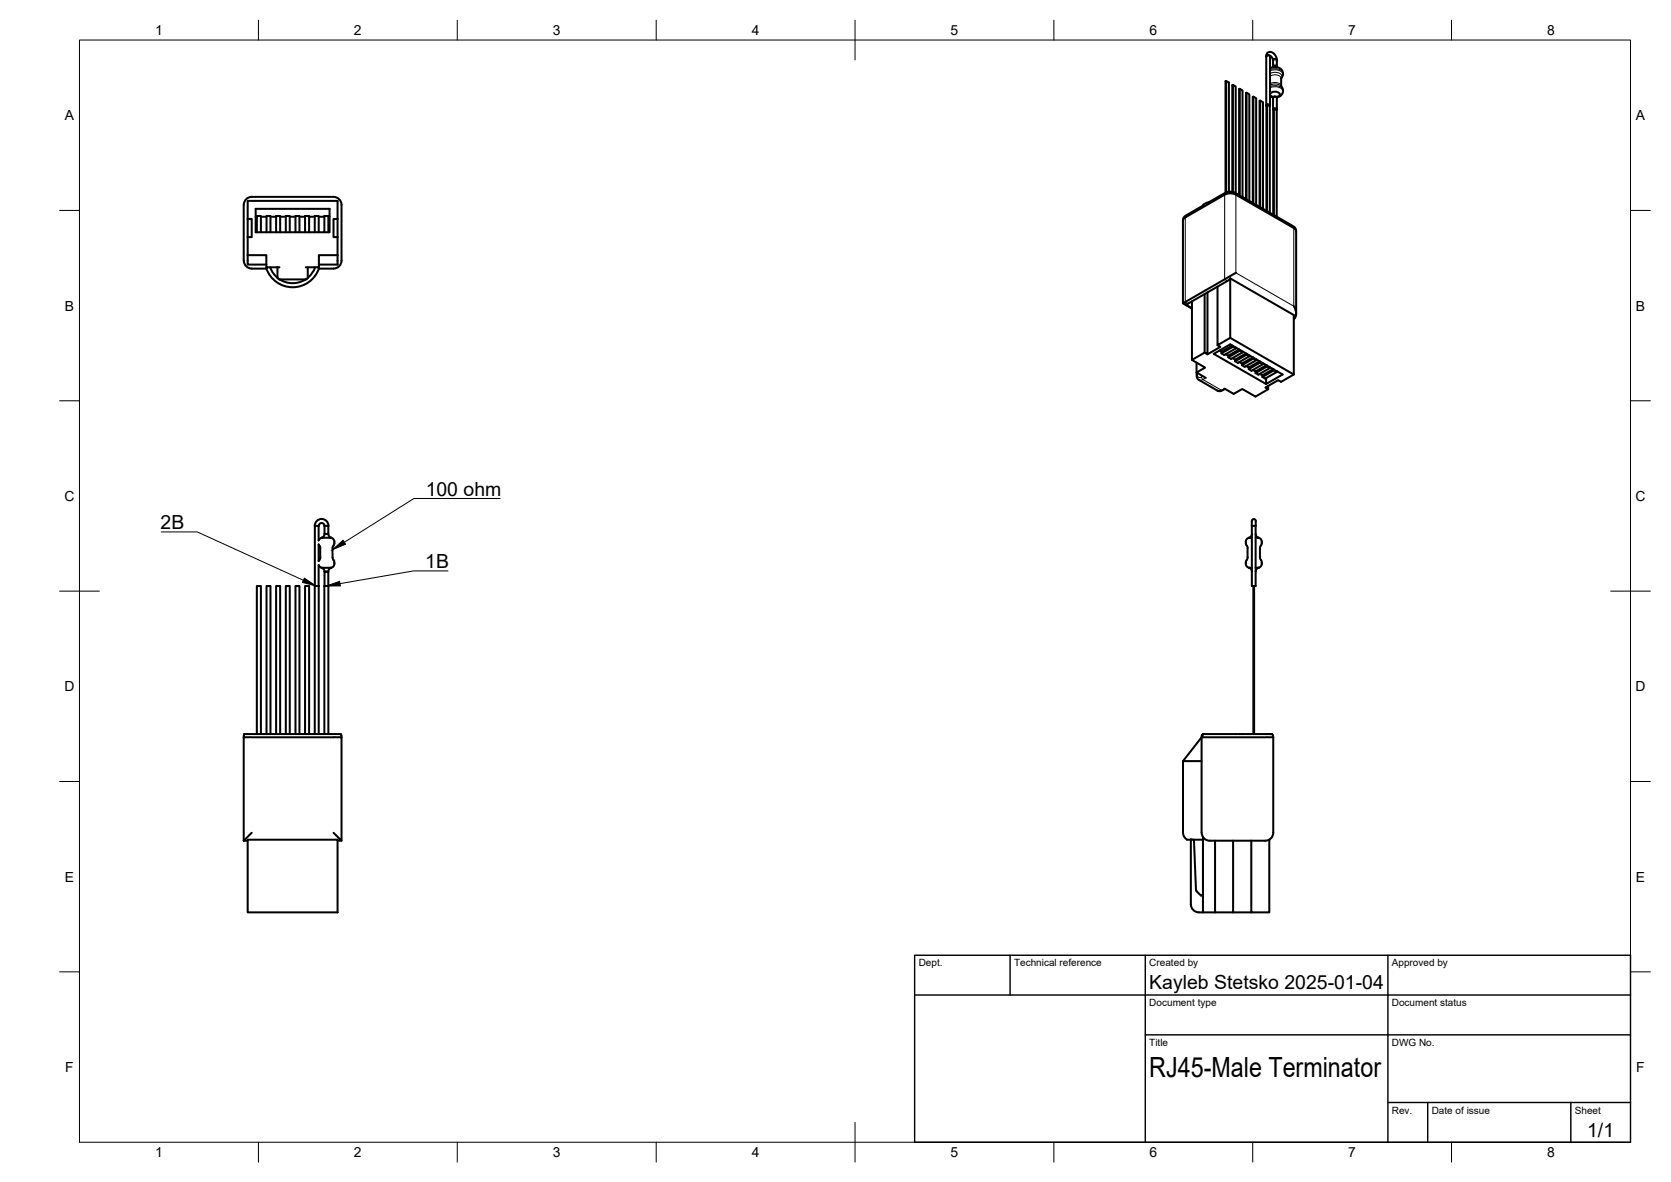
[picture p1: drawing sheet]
<svg xmlns="http://www.w3.org/2000/svg" width="420mm" height="297mm" viewBox="0 0 420 297" stroke-linecap="round" stroke-linejoin="round" font-family="sans-serif">
<!-- layer: Visible -->
<g fill="none" stroke="#000" stroke-width=".51">
<path d="M318.4 14.2a1.13 1.13 0 0 1 .9-1.2 1.13 1.13 0 0 1 1.3 .8l.5 1.3M318.4 14.2v12.3M318.4 14.2l.5-.3 .4 .3v12.3M319.3 17.2a1.98 1.98 0 0 1 2.4-.1 1.98 1.98 0 0 1 .8 2.2l-.4 .4M319.3 14.2a.49 .49 0 0 0-.4-.3 .49 .49 0 0 0-.5 .3M319.4 14.1l.4 .4 .3 .6M319.4 14v.2M320.1 15.2a.49 .49 0 0 1 .5-.4 .49 .49 0 0 1 .5 .4M320.1 16.8v.1M320.1 15.1v1.7M320.1 16.8l.5-.3 .5 .3M320.1 15.1l.2-.2 .7 .1 .1 1.9"/>
<path d="M322.1 19.7v2M308.3 20.3v28.1M310 21.3v26.9M311.7 22.3v26.8M313.4 23.3v26.8M315.2 24.3v26.8M316.9 25.3v26.8M318.4 26.3l.9 .4v26.8M318.4 26.3v26.7M318.4 26.4v.2M319.3 26.7l-.1-.4h-.6v26.8M319.3 24.2l.8 .3"/>
<path d="M319.3 23.8l.3 .4 .5 .2M319.3 23.7a1.42 1.42 0 0 1 2.5 .1l-.7 .6M320 24.3l.1 .3M320.1 24.6v2.9M320.1 24.5l.5-.2 .5 .2M320.1 27.3l.2-.1 .7 .5v26.7M320.1 27.3v26.7M320.2 27.4v.2M320.3 27.2v26.8M320.3 27.3h.6l.1 .3M321.1 24.6v2.9M321.2 24.3l-.1 .3"/>
<path d="M322 21.6a1.65 1.65 0 0 1 .5 1.8 1.65 1.65 0 0 1-1.4 1.1M62.3 55v-4.5h22.6v16h-4.7M62.3 55h1v4.6h-1M62.3 55v11.5h4.7M64.3 52.5h18.6v5.9h-18.6zM64.3 54.5h.3M64.6 58.4v-4.1h1v4.1M65.6 54.5h1.4M67 58.4v-4.1h1v4.1M68 54.5h1.4M69.4 58.4v-4.1h1v4.1M70.4 54.5h1.5"/>
<path d="M71.9 58.4v-4.1h1v4.1M72.9 54.5h1.4M74.3 58.4v-4.1h1v4.1M75.3 54.5h1.4M76.7 58.4v-4.1h1v4.1M77.7 54.5h1.4M79.1 58.4v-4.1h1v4.1M80.1 54.5h1.5M81.6 58.4v-4.1h1v4.1M82.6 54.5h.3M84.9 55h-1v4.6h1M297.5 55.3a1.44 1.44 0 0 1 1-1.3l3.7-2.2 .5-.4 1.3-.6 4.3-2.4 1.5-.2 1.2 .5 13.8 7.9a1.54 1.54 0 0 1 1.1 1.4"/>
<path d="M309 48.2v-27.4l-.7-.5-.2 .1v28M309.9 48.2v-26.8l.1-.1 .7 .4v26.8M311.6 49v-26.6l.1-.1 .7 .4v26.8M313.3 50v-26.6l.1-.1 .7 .4v26.8M315 51v-26.6l.2-.1 .6 .4v26.8M316.7 52v-26.6l.2-.1 .7 .4v26.8M62.3 64.1h4.7v3.1h3.3M67 67.5a7 7 0 0 0 6.6 4.7 7 7 0 0 0 6.6-4.7M67.2 67.2l-.2 .3h-3.7a2.04 2.04 0 0 1-2-2v-14a2 2 0 0 1 2-2h20.6a2 2 0 0 1 2 2v14a2 2 0 0 1-2 2h-3.7M67.9 67.2l.8 1.4 1.1 1.2M69.8 67.2v1.7a1.03 1.03 0 0 0 .5 1.3h6.6a1.04 1.04 0 0 0 .5-1.3v-1.7M76.8 70.2a6 6 0 0 1-6.5 0"/>
<path d="M79.2 67.2l-.7 1.4-1.1 1.2M79.9 67.2l.3 .3M84.9 64.1h-4.7v3.1h-3.3M299.7 77.5l-2.3-1.3 .1-20.9 .5-.6 9.9-5.8a3.1 3.1 0 0 1 2.8 0l14.6 8.4 .5 .4 .1 21.2M302.9 73.9v14.7l-3.2 1.9v-14.8M303.6 73.5v15.5l-.7-.4M309.3 70l16 9.2v14.9l-3.2 1.9-.7-.5-3.2 1.9 .7 .4M309.3 70v14.9l-3.2 1.8v-14.7M309.3 70l-.7 .6-8.9 5.1-1.7 .8 1.7 1M310.8 68.5l-13.4 7.7M325.3 76.9a2.49 2.49 0 0 1 0 3.3M299.7 90.5l3.3 1.9-2.1 1.2"/>
<path d="M300.9 91.1v2.5l2.3 1.4M300.9 93.6v1.1l.4 .7 4.8 2.8h1l.9-.5M306.1 86.7l.8 .5-3.3 1.8M309.3 84.9l16 9.2M309.8 86.8l-2.7 1.6-.5-.3M310 86.9v.3l.7 .4M310 87.2l-2.9 1.6v-.4M310.7 87.3v.3l-2.9 1.6-.7-.4M311.6 87.8l-2.8 1.6-.6-.4M311.7 87.9v.2l-2.9 1.7v-.4M311.7 88.1l.7 .4M312.4 88.3v.2l-2.9 1.7-.7-.4"/>
<path d="M313.3 88.8l-2.7 1.6-.7-.4M313.4 88.9v.2l-2.8 1.7v-.4M313.4 89.1l.7 .4M314.1 89.3v.2l-2.8 1.7-.7-.4M315 89.8l-2.7 1.6-.7-.4M315.2 89.9v.2l-2.9 1.7v-.4M315.2 90.1l.6 .4M315.8 90.3v.2l-2.8 1.7-.7-.4M316.7 90.8l-2.7 1.6-.7-.4M316.9 90.9v.2l-2.9 1.7v-.4M316.9 91.1l.7 .4M317.6 91.3v.2l-2.9 1.7-.7-.4"/>
<path d="M318.3 95v1.5l4.2-2.4-13.2-7.6-4.1 2.4 13.1 7.6M318.4 91.8l-2.7 1.6-.7-.4M318.6 91.8v.3l-2.9 1.7v-.4M318.6 92.1l.7 .4M318.9 97v.8l-3.2 1.9-3.3-1.9-2.2 1.2-2.3-1.4M319.3 92.3v.2l-2.9 1.7-.7-.4M320.1 92.8l-2.7 1.5-.6-.3M320.3 92.8v.3l-2.9 1.6v-.4M320.3 93.1l.7 .4M321 93.2v.3l-2.9 1.7-.7-.5M321.1 93.3h-.1M79.1 132.2h1"/>
<path d="M79.1 132.1a1.69 1.69 0 0 1 1.7-1.7 1.69 1.69 0 0 1 1.7 1.8h-.9M79.2 132.2l-.1 52.3M80.1 132.2v3.6l.4-.5 .6-.2M80.2 132.1a.71 .71 0 0 1 .7-.7 .71 .71 0 0 1 .7 .7M80.3 137.1l-.2-.3v4.2l.2-.3M80.3 137.1l.2 .6v2.4M81.6 134.2h.9M81.6 134.2a.98 .98 0 0 1-.8 .9h2.5a.98 .98 0 0 1-.8-.9M81.6 132.2v2h.9v-2M83.1 135.1a1.28 1.28 0 0 1 .6 2.2l-.1 2.8M313.7 137.7v2.4M314 135.1h.8"/>
<path d="M314.3 135.1a1.4 1.4 0 0 0-.6 2.4v.2M314.7 132.2h1M314.7 132.2v-.4a1.09 1.09 0 0 1 .6-1.4 1.13 1.13 0 0 1 .4 1.4v.4M314.8 132.2v15.1h.4M314.8 134.2a1.01 1.01 0 0 1-.8 .9M315.7 132.2v15.1h-.4M315.7 134.2a.98 .98 0 0 0 .8 .9h-.8M316.3 135.1a1.25 1.25 0 0 1 .7 2M317 137.1l-.2 .6v2.4M79.1 147.3h.1M79.2 147.3h.9M80.1 147.3h.1"/>
<path d="M80.5 140.1l-.2 .6M80.8 142.7h2.5a1.11 1.11 0 0 0-.8 1h-.1a.68 .68 0 0 1-1-.7zM81.1 142.7l-.6-.2-.4-.5v42.5M81.6 147.3h.9M81.6 147.3v-3.6h.9v3.6M81.6 147.3v37.2M82.5 147.3l.1 37.2M83.6 140.1l.3 .6M83.8 140.7a1.25 1.25 0 0 1-.7 2M313.5 140.7a1.25 1.25 0 0 0 .8 2M313.7 140.1l-.2 .6M314 142.7h.8"/>
<path d="M314 142.7a1.01 1.01 0 0 1 .8 1M315.7 142.7h.8a.98 .98 0 0 0-.8 1M316.8 140.1l.2 .6M317 140.7a1.25 1.25 0 0 1-.7 2M61.3 185.3h24.6v26l-2-2M61.3 185.3v-.4a.55 .55 0 0 1 .3-.5 .55 .55 0 0 1 .6 .1h23a.4 .4 0 0 1 .5-.1 .4 .4 0 0 1 .1 .5l.1 .4M61.3 185.3v26M64.6 184.5v-37.2h1v37.2M67 184.5v-37.2h1v37.2M69.4 184.5v-37.2h1v37.2M71.9 184.5v-37.2h1v37.2M74.3 184.5v-37.2h1v37.2"/>
<path d="M76.7 184.5v-37.2h1v37.2M297.5 191.3h4.6M302.2 184.9l-.1 .4h18M302.3 184.6l-.1 .3 .5-.4zM302.7 184.5h16.9h-.2M315.2 184.5v-37.2h.1v37.2M319.6 184.5l.4 .2 .1 .6M320.1 185.3v24a2 2 0 0 1-2 2h-14M61.3 211.3h1M62.3 211h22.6v18.3h-22.6zM63.3 209.3l-2 2M84.9 211.3h1"/>
<path d="M299.4 211h3.1M299.4 211v16.3M300.2 211l.5 12.6M302.1 209.3v-24l-4.6 6v18a1.54 1.54 0 0 0 1.6 1.7h.3M302.2 209.3a2 2 0 0 0 2 2M302.5 210.4v18.9h3M305.5 211.3v18h4.5v-18M319.2 211v18.3h-4.6v-18M299.4 227.3a2 2 0 0 0 2 2M300.7 223.6l.2 .4M300.9 224l1.1 1.1 .2-.1 .3-.4M301.4 229.3h1.1"/>
<path d="M310 229.3h4.6"/>
</g>
<g fill="#000">
<circle cx="309" cy="48.3" r=".25"/>
<circle cx="302.2" cy="184.9" r=".25"/>
<circle cx="319.6" cy="184.5" r=".25"/>
</g>
<!-- layer: Visible Narrow -->
<g fill="none" stroke="#000" stroke-width=".25">
<path d="M319.3 19.2a1.96 1.96 0 0 1 2.8 .5M319.3 17.5a2.73 2.73 0 0 1 3.2 .6l.1 .3M319.3 17.8a2.73 2.73 0 0 1 3.2 .6l.1 .3M319.3 18.5a2.17 2.17 0 0 1 3 .6l-.2 .6M319.3 21.1a1.96 1.96 0 0 1 2.8 .5M319.3 21.8a2.73 2.73 0 0 1 3.2 .5l.1 .4M319.3 22a2.73 2.73 0 0 1 3.2 .6l.1 .3M319.3 21.4a2.67 2.67 0 0 1 2.7 .1M298 54.6v21.3l.7 .4M302.2 51.8l-.1 .2M302.7 51.4l-.6 .6-4.2 2.5-.4 .5M304 50.8l-.1 .2"/>
<path d="M307.9 48.9v21.3l.7 .4M310.7 48.9v19.7l14.6 8.3v-19.9l-14.6-8.3a2.93 2.93 0 0 0-2.8 0l-4 2.3h-.5M325.3 57l.5 .7M301 93.7v.5M301 94.1l.1 .4a.61 .61 0 0 0 1 .3l.4 .6-.6 .2-.4-.1M301.1 94.1l-.2 .2M302.5 94.5l-.4 .3M303.2 95l-.7 .4 4.6 2.7 .8-.5M307.4 98.1l-1.3 .1"/>
</g>
<!-- layer: BORDER -->
<g fill="none" stroke="#000" stroke-width=".25">
<path d="M20 10.1h390v276.9h-390zM65 5.1v5M115 5.1v5M165 5.1v5M215 5.1v10M265 5.1v5M315 5.1v5M365 5.1v5M15 52.9h5M410 52.9h5M15 100.7h5M410 100.7h5"/>
<path d="M15 148.6h10M405 148.6h10M15 196.4h5M410 196.4h5M15 244.2h5M410 244.2h5M65 287v5M115 287v5M165 287v5M215 282.1v9.9M265 287v5M315 287v5"/>
<path d="M365 287v5"/>
</g>
<!-- layer: TITLEBLOCK -->
<path d="M230 240.1h180v46.9h-180zM230 250h180M254 240.1v9.9M288 240.1v46.9M349 240.1v46.9M288 260.1h122M349 277.1h61M359 277.1v9.9M395 277.1v9.9" fill="none" stroke="#000" stroke-width=".36"/>
<!-- layer: Leaders -->
<path d="M83.6 138.1l2.7-2.3 .6 1zM76.5 145.3l3 2-3.4-.9zM82 147.3l3.4-1.2 .2 1.1z" fill="#000" stroke="#000" stroke-width=".25"/>
<path d="M40.5 133.7h9.1l26.7 12.1M125.8 125.3h-21.7l-17.5 11M112.6 143.5h-8.7l-18.4 3.2" fill="none" stroke="#000" stroke-width=".25"/>
<text font-size="7" x="289" y="270.6">RJ45-Male Terminator</text>
<g font-size="4.9">
<text x="107" y="124.6">100 ohm</text>
<text x="40.4" y="133">2B</text>
<text x="106.9" y="142.8">1B</text>
<text x="289" y="248.5">Kayleb Stetsko 2025-01-04</text>
<text x="399.1" y="285.7">1/1</text>
</g>
<g font-size="3.5">
<text x="39" y="8.8">1</text>
<text x="89" y="8.8">2</text>
<text x="139" y="8.8">3</text>
<text x="189" y="8.8">4</text>
<text x="239" y="8.8">5</text>
<text x="289" y="8.8">6</text>
<text x="339" y="8.8">7</text>
<text x="389" y="8.8">8</text>
<text x="16.3" y="30.2">A</text>
<text x="411.3" y="30.2">A</text>
<text x="16.3" y="78">B</text>
<text x="411.3" y="78">B</text>
<text x="16.2" y="125.9">C</text>
<text x="411.2" y="125.9">C</text>
<text x="16.2" y="173.7">D</text>
<text x="411.2" y="173.7">D</text>
<text x="16.3" y="221.6">E</text>
<text x="411.3" y="221.6">E</text>
<text x="16.4" y="269.4">F</text>
<text x="411.4" y="269.4">F</text>
<text x="39" y="290.8">1</text>
<text x="89" y="290.8">2</text>
<text x="139" y="290.8">3</text>
<text x="189" y="290.8">4</text>
<text x="239" y="290.8">5</text>
<text x="289" y="290.8">6</text>
<text x="339" y="290.8">7</text>
<text x="389" y="290.8">8</text>
</g>
<g font-size="2.5">
<text x="231" y="242.9">Dept.</text>
<text x="255" y="242.9">Technical reference</text>
<text x="289" y="242.9">Created by</text>
<text x="350" y="242.9">Approved by</text>
<text x="289" y="252.8">Document type</text>
<text x="350" y="252.8">Document status</text>
<text x="289" y="262.9">Title</text>
<text x="350" y="262.9">DWG No.</text>
<text x="350" y="279.9">Rev.</text>
<text x="360" y="279.9">Date of issue</text>
<text x="396" y="279.9">Sheet</text>
</g>
</svg>
